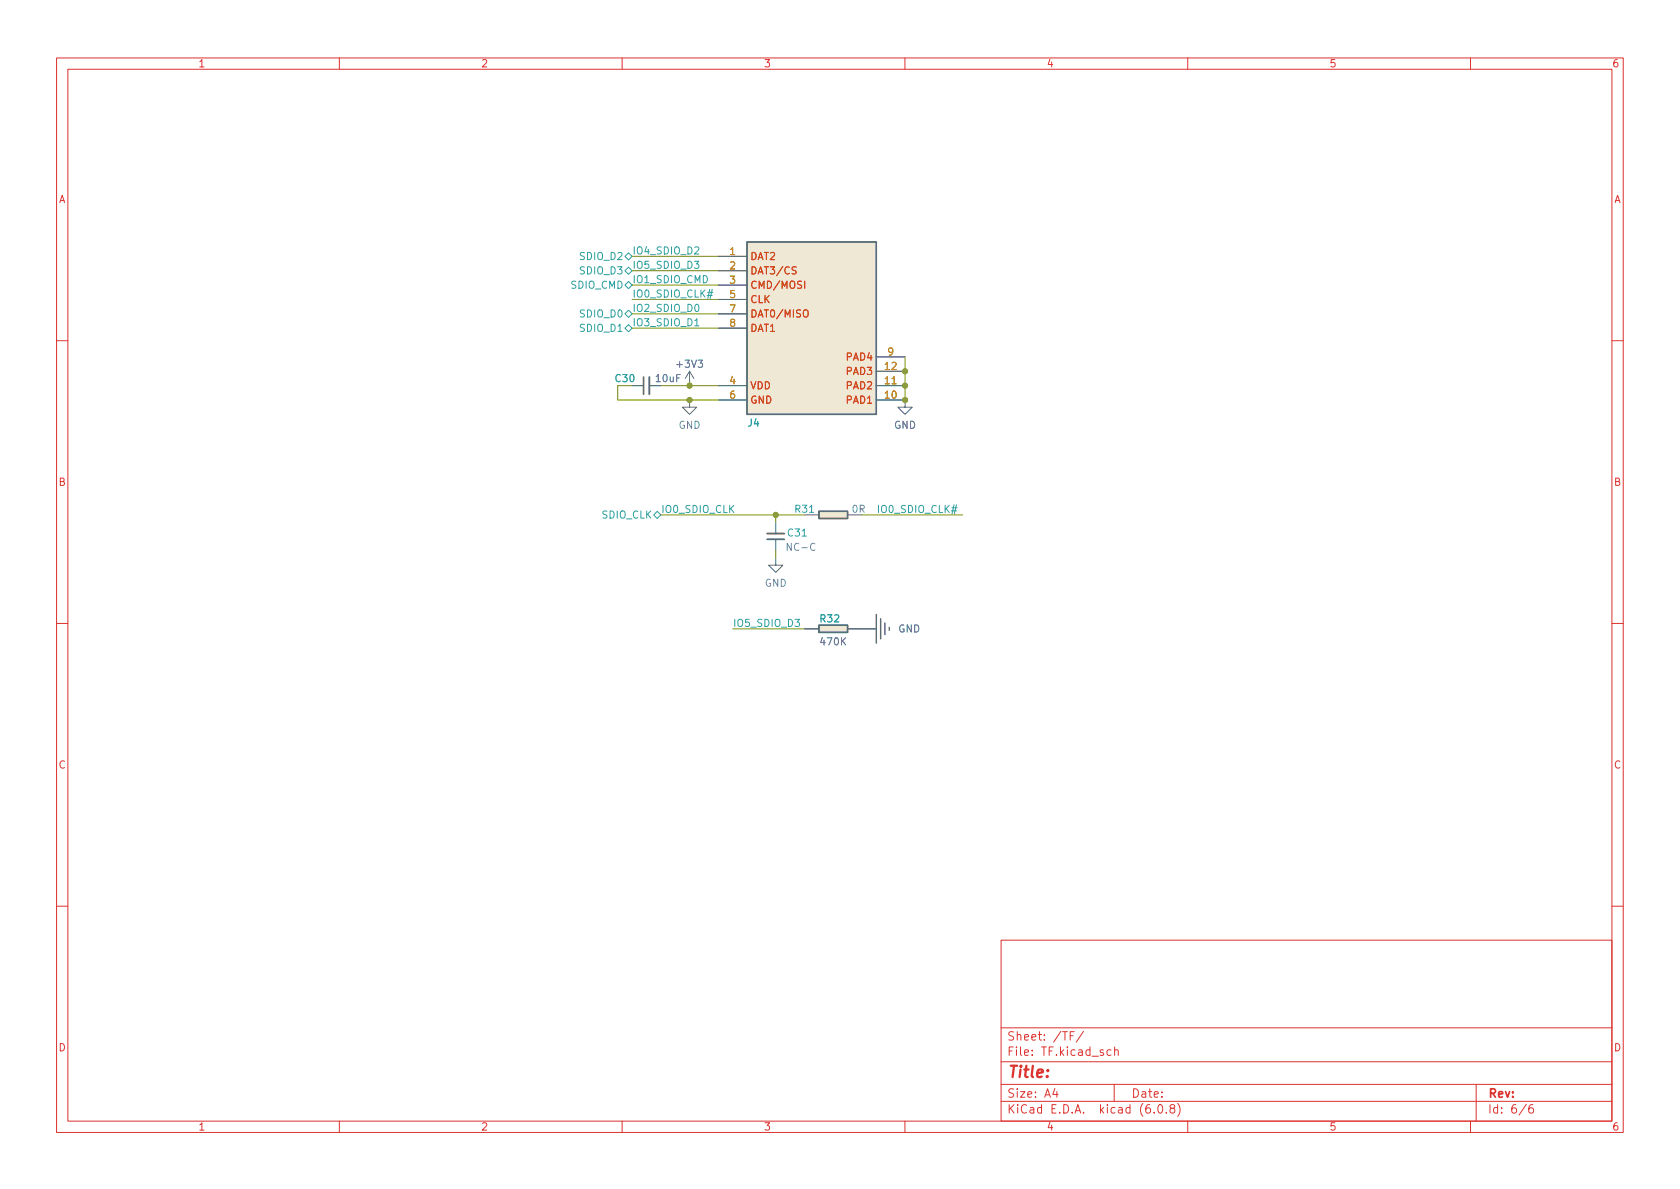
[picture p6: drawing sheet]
<svg xmlns="http://www.w3.org/2000/svg" width="297mm" height="210mm" viewBox="0 0 297 210" stroke-linecap="round" stroke-linejoin="round" font-family="sans-serif">
<g fill="none" stroke="#dc322f" stroke-width=".18">
<path d="M10 10.2h277v190.1h-277zM12 12.2h273v186.1h-273zM60 10.2v2M110 10.2v2M160 10.2v2M210 10.2v2M260 10.2v2M10 60.2h2M285 60.2h2M10 110.2h2M285 110.2h2M10 160.2h2"/>
<path d="M177 166.3h108v32h-108zM285 160.2h2M60 198.3v2M110 198.3v2M160 198.3v2M177 194.8h108M177 191.8h108M177 187.8h108M177 181.8h108M186.5 192.5l-.4 1h1M186.9 193v1M189.2 183.1h.5"/>
<path d="M189.9 182.4h-.7v1.5M191.6 182.4l-1.3 1.9M196.4 185.7l-.4-.1-.3 .3v.4l.2 .3h.5M197 191.8v3M197.1 185.8l.2-.2 .3 .1 .1 .9M197.1 185.1v1.5M204.1 196.7v.1M204.9 195.4l.2-.1a.81 .81 0 0 1 .6 .7 .81 .81 0 0 1-.3 .8h-.2a.81 .81 0 0 1-.6-.6 .81 .81 0 0 1 .3-.8zM206.2 196.7v.1M207.1 196l-.2-.3v-.2l.2-.2 .5 .1 .1 .2-.1 .2-.6 .2-.1 .3v.4l.2 .1h.5l.1-.3-.1-.4-.2-.1M208.2 195.1a1.72 1.72 0 0 1 0 2.3M210 198.3v2"/>
<path d="M260 198.3v2M261 191.8v6.5M269.9 195.3l-1.3 1.9M271 195.3a.6 .6 0 0 0-.7 .7v.5l.1 .3h.5l.2-.1 .1-.5-.2-.2-.4-.1-.3 .3"/>
</g>
<g fill="none" stroke="#586e75" stroke-width=".18">
<path d="M127 45.3h5.1M127 47.9h5.1M127 50.4h5.1M127 53h5.1M127 55.5h5.1M127 58h5.1M111.8 68.2h2M114.8 68.2h2M121.9 70.7v1.3h1.3l-1.3 1.3-1.3-1.3h1.3M121.9 65.7l-.7 1.2M121.9 65.7v2.5M121.9 65.7l.8 1.2"/>
<path d="M127 70.7h5.1M127 68.2h5.1M154.9 70.7h5.1v1.3h1.3l-1.3 1.3-1.3-1.3h1.3M154.9 68.2h5.1M154.9 65.7h5.1M154.9 63.1h5.1M137.2 98.7v1.2h1.2l-1.2 1.3-1.3-1.3h1.3M137.2 92.3v2.1M137.2 95.4v2M142.2 91.1h2.6M149.9 91.1h2.5M142.2 111.2h2.6"/>
<path d="M149.9 111.2h2.5"/>
</g>
<g fill="#eee8d5" stroke="#eee8d5" stroke-width=".18">
<path d="M132.1 42.8h22.8v30.5h-22.8z"/>
<path d="M144.8 110.6h5.1v1.2h-5.1z"/>
<path d="M144.8 90.4h5.1v1.3h-5.1z"/>
</g>
<path d="M132.1 42.8h22.8v30.5h-22.8zM144.8 90.4h5.1v1.3h-5.1zM144.8 110.6h5.1v1.2h-5.1zM152.4 111.2h2.5M154.9 108.7v5M155.7 109.4v3.6M156.5 110.2v2M157.2 110.9v.5" fill="none" stroke="#586e75" stroke-width=".25"/>
<path d="M140.8 47.2h-.5l-.2 .1v.4l.5 .2 .2 .3-.3 .2h-.5M142.2 54.9l.1-.1a.43 .43 0 0 1 .6 .4v.4a.42 .42 0 0 1-.4 .5 .42 .42 0 0 1-.5-.5v-.4zM142.3 49.7v1.3" fill="none" stroke="#cb4b16" stroke-width=".18"/>
<path d="M114.8 66.7v3M135.6 94.4h3.1" fill="none" stroke="#586e75" stroke-width=".33"/>
<path d="M113.8 66.7v3M135.6 95.4h3.1" fill="none" stroke="#586e75" stroke-width=".3"/>
<g fill="none" stroke="#2aa198" stroke-width=".18">
<path d="M110.5 58l.6-.6 .7 .6-.7 .7zM110.5 55.5l.6-.6 .7 .6-.7 .6zM110.5 47.9l.6-.7 .7 .7-.7 .6zM110.5 50.4l.6-.6 .7 .6-.7 .6zM110.5 45.3l.6-.6 .7 .6-.7 .7zM122.8 57.6h.8M125 52.2h.9M125.1 51.7h.9M125.9 51.2l-.3 1.6M115.6 91.1l.6-.7 .6 .7-.6 .6zM168.2 90.3h.9M168.3 89.8h.9"/>
<path d="M169.1 89.3l-.4 1.6"/>
</g>
<g fill="none" stroke="#859900" stroke-width=".18">
<path d="M111.8 45.3h15.2M111.8 47.9h15.2M111.8 50.4h15.2M111.8 53h15.2M111.8 58h15.2M111.8 55.5h15.2M109.2 68.2v2.5h17.8M116.8 68.2h10.2M160 63.1v7.6M116.8 91.1h25.4M137.2 91.1v1.2M137.2 97.4v1.3"/>
<path d="M152.4 91.1h17.8M129.5 111.2h12.7"/>
</g>
<g fill="#859900" stroke="#859900" stroke-width=".18">
<circle cx="137.2" cy="91.1" r=".46"/>
<circle cx="160" cy="68.2" r=".46"/>
<circle cx="160" cy="65.7" r=".46"/>
<circle cx="160" cy="70.7" r=".46"/>
<circle cx="121.9" cy="68.2" r=".46"/>
<circle cx="121.9" cy="70.7" r=".46"/>
</g>
<text font-size="2.8" fill="#dc322f" x="178" y="190.6">Title:</text>
<g font-size="2.1" fill="#dc322f">
<text x="178" y="184">Sheet: /TF/</text>
<text x="178" y="186.7">File: TF.kicad_sch</text>
<text x="178" y="196.9">KiCad E.D.A. kicad (6.0.8)</text>
<text x="178" y="194.1">Size: A4</text>
<text x="200" y="194.1">Date:</text>
<text x="263" y="194.1">Rev:</text>
<text x="263" y="196.9">Id: 6/6</text>
</g>
<g font-size="1.8" fill="#dc322f">
<text x="35" y="11.9">1</text>
<text x="85" y="11.9">2</text>
<text x="135" y="11.9">3</text>
<text x="185" y="11.9">4</text>
<text x="235" y="11.9">5</text>
<text x="285" y="11.9">6</text>
<text x="10.3" y="35.9">A</text>
<text x="285.3" y="35.9">A</text>
<text x="10.3" y="85.9">B</text>
<text x="285.3" y="85.9">B</text>
<text x="10.3" y="135.9">C</text>
<text x="285.3" y="135.9">C</text>
<text x="10.3" y="185.9">D</text>
<text x="285.3" y="185.9">D</text>
<text x="35" y="199.9">1</text>
<text x="85" y="199.9">2</text>
<text x="135" y="199.9">3</text>
<text x="185" y="199.9">4</text>
<text x="235" y="199.9">5</text>
<text x="285" y="199.9">6</text>
</g>
<g font-size="1.8" fill="#2aa198">
<text x="102.7" y="46">SDIO_D2</text>
<text x="111.8" y="47.5">IO5_SDIO_D3</text>
<text x="111.8" y="45">IO4_SDIO_D2</text>
<text x="101" y="51">SDIO_CMD</text>
<text x="102.7" y="48.5">SDIO_D3</text>
<text x="111.8" y="52.6">IO0_SDIO_CLK#</text>
<text x="111.8" y="50.1">IO1_SDIO_CMD</text>
<text x="102.7" y="58.7">SDIO_D1</text>
<text x="102.7" y="56.1">SDIO_D0</text>
<text x="111.8" y="55.1">IO2_SDIO_D0</text>
<text x="111.8" y="57.7">IO3_SDIO_D1</text>
<text x="106.4" y="91.7">SDIO_CLK</text>
<text x="116.8" y="90.7">IO0_SDIO_CLK</text>
<text x="154.9" y="90.7">IO0_SDIO_CLK#</text>
<text x="129.5" y="110.8">IO5_SDIO_D3</text>
</g>
<g font-size="1.8" fill="#b58900">
<text x="129" y="45.1">1</text>
<text x="129" y="47.6">2</text>
<text x="129" y="50.2">3</text>
<text x="129" y="52.7">5</text>
<text x="129" y="55.2">7</text>
<text x="129" y="57.8">8</text>
<text x="156.5" y="65.4">12</text>
<text x="157" y="62.9">9</text>
<text x="129" y="67.9">4</text>
<text x="129" y="70.5">6</text>
<text x="156.5" y="70.5">10</text>
<text x="156.5" y="67.9">11</text>
</g>
<g font-size="1.8" fill="#cb4b16">
<text x="132.6" y="46">DAT2</text>
<text x="132.6" y="48.5">DAT3/CS</text>
<text x="132.6" y="51">CMD/MOSI</text>
<text x="132.6" y="53.6">CLK</text>
<text x="132.6" y="56.1">DAT0/MISO</text>
<text x="132.6" y="58.7">DAT1</text>
<text x="149.7" y="63.7">PAD4</text>
<text x="132.6" y="68.8">VDD</text>
<text x="132.6" y="71.4">GND</text>
<text x="149.7" y="71.4">PAD1</text>
<text x="149.7" y="68.8">PAD2</text>
<text x="149.7" y="66.3">PAD3</text>
</g>
<g font-size="1.8" fill="#6c71c4">
<text x="119.8" y="65">+3V3</text>
<text x="116" y="67.6">10uF</text>
<text x="120" y="75.8">GND</text>
<text x="158.1" y="75.8">GND</text>
<text x="150.7" y="90.7">0R</text>
<text x="139.4" y="97.4">NC-C</text>
<text x="135.2" y="103.8">GND</text>
<text x="158.8" y="111.8">GND</text>
<text x="145.2" y="114.1">470K</text>
</g>
<g font-size="1.8" fill="#268bd2">
<text x="108.9" y="67.6">C30</text>
<text x="132.3" y="75.4">J4</text>
<text x="139.3" y="94.9">C31</text>
<text x="140.6" y="90.7">R31</text>
<text x="145.1" y="110">R32</text>
</g>
</svg>
